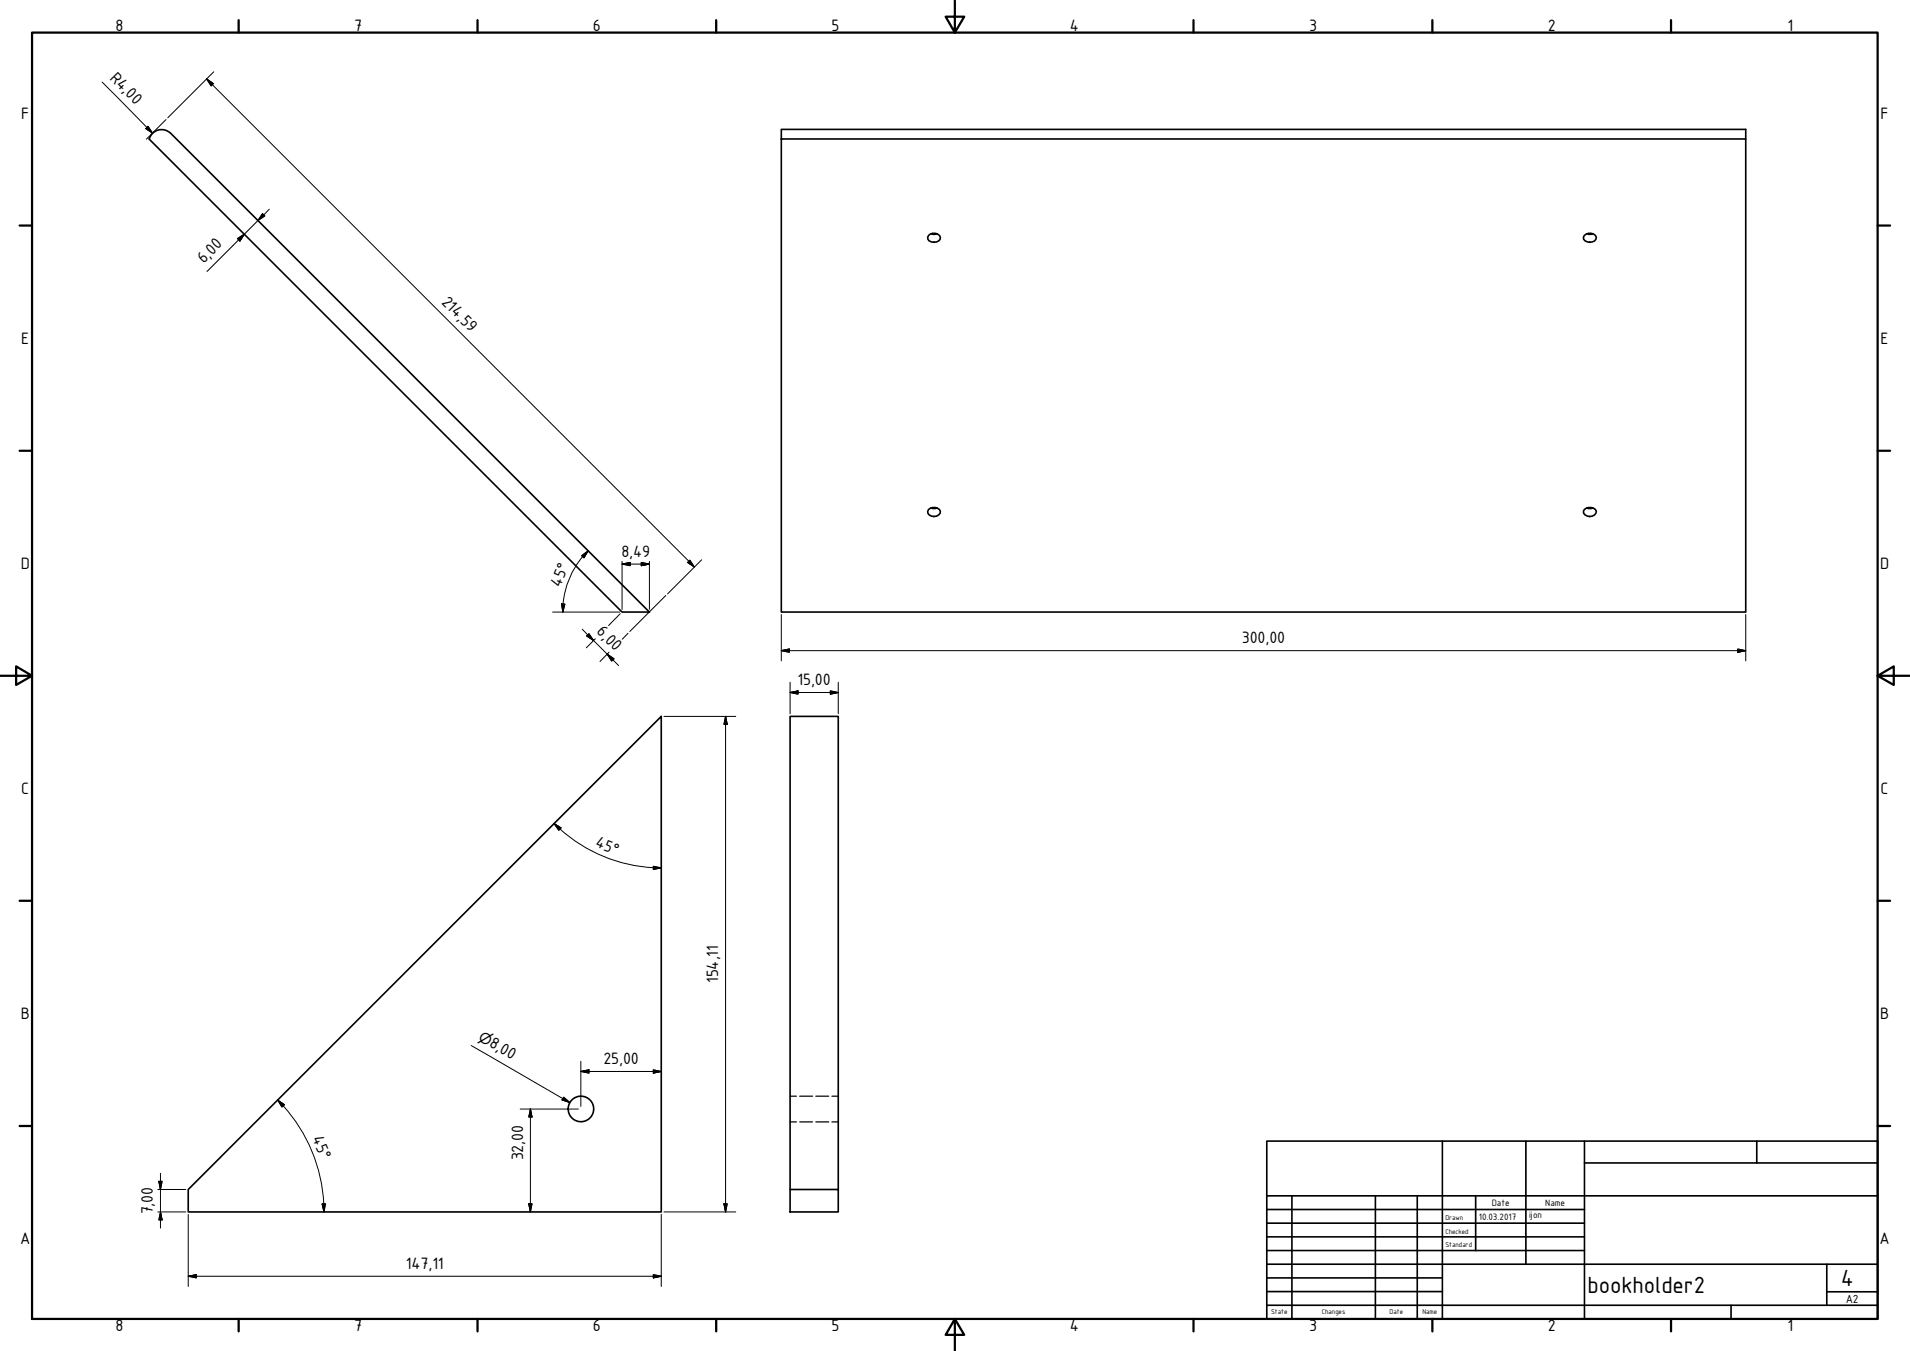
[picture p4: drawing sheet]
<svg xmlns="http://www.w3.org/2000/svg" width="594mm" height="420mm" viewBox="0 0 594 420" stroke-linecap="round" stroke-linejoin="round" font-family="sans-serif">
<!-- layer: Visible (ISO) -->
<g fill="none" stroke="#000" stroke-width=".51">
<path d="M53.1 41.5a4 4 0 0 0-6.7 1.7M53.1 41.4l148.9 149h-8.5l-147.1-147.2M243 43.2v147.2h300v-147.2h-300v-3h300v3M288.8 73.3a2.25 2.25 0 0 1 3.7 .5 1.86 1.86 0 0 1-2.8 1.4l-.7-.3-.4-.5-.1-.6zM289.6 72.7l.6 .2 1.3-.2M492.8 73.3a2.3 2.3 0 0 1 3.7 .5 2.16 2.16 0 0 1-1.8 1.6 2.16 2.16 0 0 1-2.1-1l-.1-.6zM493.5 72.7l.7 .2 1.3-.2M288.8 158.5a2.3 2.3 0 0 1 3.7 .5 2.01 2.01 0 0 1-2 1.6 2.01 2.01 0 0 1-2-1.6zM289.6 158l.6 .2 1.3-.2M492.8 158.5a2.35 2.35 0 0 1 3.7 .5 2.05 2.05 0 0 1-2 1.6 2.05 2.05 0 0 1-2-1.6zM493.5 158l.7 .2 1.3-.2M58.5 369.9l147.2-147.1v154.1h-147.2z"/>
<path d="M245.7 369.9h15v7h-15zM245.7 369.9v-147.1h15v147.1"/>
<circle cx="180.7" cy="344.9" r="4"/>
</g>
<!-- layer: Symbol (ISO) -->
<path d="M245.7 340.9h2M245.7 348.9h2M248.7 340.9h4M248.7 348.9h4M253.7 340.9h4M253.7 348.9h4M258.8 340.9h1.9M258.8 348.9h1.9" fill="none" stroke="#000" stroke-width=".38"/>
<!-- layer: Visible Narrow (ISO) -->
<g fill="none" stroke="#000" stroke-width=".7">
<path d="M10 10.1h574v400.1h-574zM74.2 6.3v3.8M148.5 6.3v3.8M222.8 6.3v3.8M297 .2v9.9l-2.9-4.9h5.8l-2.9 4.9M371.2 6.3v3.8M445.5 6.3v3.8M519.7 6.3v3.8M6.1 70.1h3.9M584 70.1h3.9M6.1 140.2h3.9M584 140.2h3.9"/>
<path d="M0 210.2h10l-5-3v5.8l5-2.8M584 210.2l5 2.8v-5.8l-5 3h10M6.1 280.1h3.9M584 280.1h3.9M6.1 350.2h3.9M584 350.2h3.9M74.2 410.2v3.9M148.5 410.2v3.9M222.8 410.2v3.9M297 410.2l2.9 4.9h-5.8l2.9-4.9v10M371.2 410.2v3.9M445.5 410.2v3.9"/>
<path d="M519.7 410.2v3.9"/>
</g>
<!-- layer: Title (ISO) -->
<g fill="none" stroke="#000" stroke-width=".51">
<path d="M394 354.9h190v55.3h-190zM448.6 354.9v55.3M474.6 354.9v38.3M492.8 354.9v55.3M546.4 354.9v6.8M394 376.2h98.8M394 371.9h190M401.8 371.9v38.3M427.8 371.9v38.3M440.8 371.9v38.3M459 371.9v17M492.8 361.7h91.2"/>
<path d="M394 380.4h98.8M394 384.7h98.8M394 388.9h98.8M394 393.2h190M394 397.4h54.6M568.2 393.2v12.7M394 405.9h190M394 401.7h54.6M538.4 405.9v4.3M568.2 401.7h15.8"/>
</g>
<!-- layer: Border (ISO) -->
<path d="M51.6 37.2l-6.1 6.1M207.1 185.2l-11.2 11.2" fill="none" stroke="#000" stroke-width=".31"/>
<!-- layer: Dimension (ISO) -->
<g fill="none" stroke="#000" stroke-width=".31">
<path d="M31.7 25.5l15.7 15.9M45.3 40l.7-.7 1.4 2.1zM64.3 24.6l2.1 1.4-.7 .7zM64.3 24.6l151.7 151.7M66.5 22.3l-14.3 14.3M73.9 74.2l2.1-1.4-1.4 2.2zM81.7 66.5l.7 .7-2.1 1.4zM83.8 65.1l-19.4 19.3M180.9 172.8l2-1.5-1.3 2.2zM181.2 173.1a27 27 0 0 0-6.1 14.7M182.9 171.3l-1.7 1.8M193.5 175.4l2.5-.5v1z"/>
<path d="M193.5 175.4h8.5M193.5 174.6v14.9M199.5 174.9l2.5 .5-2.5 .5zM202 174.6v14.9M214.6 174.2l1.4 2.1-2.1-1.4zM218.2 174.1l-10.6 10.6M171.9 190.4h20.8M174.7 187.8l1 .1-.6 2.5zM175.2 187.8l-.1 2.6M181.1 195.7l11.3 11.3M183.2 197.1l1.4 2.1-2.1-1.4zM185.2 198.7l-2.8 2.8"/>
<path d="M192.9 190.9l-3.6 3.6M195.3 197l-1.8 1.8M243 191.1v14.4M543 191.1v14.4M188.8 203.4l2.1 1.5-.7 .7zM189.4 202.9l-2.8 2.8M243 202.4l2.5-.6v1.1zM243 202.4h300M245.7 215.4l2.5-.5v1zM245.7 215.4h15M245.7 212.2v9.8M258.3 214.9l2.4 .5-2.4 .5z"/>
<path d="M260.7 212.2v9.8M540.5 201.8l2.5 .6-2.5 .5zM206.5 222.8h22.4M225.7 222.8l.5 2.5h-1zM225.7 222.8v154.1M172.3 256.1l2.2 1.4-.7 .7zM172.3 256.1a47.4 47.4 0 0 0 33.4 13.8M203.2 269.4l2.5 .5-2.5 .5zM146.6 325.2l30.6 17.7M180.7 333.2l2.5-.5v1zM180.7 333.2h25M180.7 330.1v14"/>
<path d="M203.2 332.7l2.5 .5-2.5 .5zM86.4 342.1l2.1 1.5-.8 .7zM86.4 342.1a49.1 49.1 0 0 1 14.4 34.8M161.8 344.9h18.1M165 344.9l.5 2.5h-1zM165 344.9v32M175.3 341.2l1.9 1.7-2.4-.8zM49.1 376.9h8.7M49.1 369.9h8.7M49.4 367.4h1l-.5 2.5zM49.9 376.9l.5 2.5h-1zM49.9 364.9v17"/>
<path d="M58.5 377.7v22.4M100.2 374.4h1l-.4 2.5zM164.5 374.4h1l-.5 2.5zM205.7 377.7v22.4M206.5 376.9h22.4M225.2 374.4h1l-.5 2.5zM58.5 396.9l2.6-.5v1zM58.5 396.9h147.2M203.2 396.4l2.5 .5-2.5 .5z"/>
</g>
<g fill="#000" stroke="#000" stroke-width=".31">
<path d="M45.3 40l2.1 1.4zM45.3 40l.7-.7 1.4 2.1zM64.3 24.6l2.1 1.4zM64.3 24.6l2.1 1.4-.7 .7zM76 72.8l-1.4 2.2zM73.9 74.2l2.1-1.4-1.4 2.2zM81.7 66.5l-1.4 2.1zM81.7 66.5l.7 .7-2.1 1.4zM182.9 171.3l-1.3 2.2zM180.9 172.8l2-1.5-1.3 2.2zM193.5 175.4l2.5-.5zM193.5 175.4l2.5-.5v1z"/>
<path d="M199.5 175.9l2.5-.5zM199.5 174.9l2.5 .5-2.5 .5zM213.9 174.9l2.1 1.4zM214.6 174.2l1.4 2.1-2.1-1.4zM174.7 187.8l.4 2.6zM174.7 187.8l1 .1-.6 2.5zM182.5 197.8l2.1 1.4zM183.2 197.1l1.4 2.1-2.1-1.4zM188.8 203.4l2.1 1.5zM188.8 203.4l2.1 1.5-.7 .7zM243 202.4l2.5-.6zM243 202.4l2.5-.6v1.1z"/>
<path d="M245.7 215.4l2.5-.5zM245.7 215.4l2.5-.5v1zM258.3 215.9l2.4-.5zM258.3 214.9l2.4 .5-2.4 .5zM540.5 202.9l2.5-.5zM540.5 201.8l2.5 .6-2.5 .5zM225.7 222.8l.5 2.5zM225.7 222.8l.5 2.5h-1zM172.3 256.1l2.2 1.4zM172.3 256.1l2.2 1.4-.7 .7zM203.2 270.4l2.5-.5zM203.2 269.4l2.5 .5-2.5 .5z"/>
<path d="M180.7 333.2l2.5-.5zM180.7 333.2l2.5-.5v1zM203.2 333.7l2.5-.5zM203.2 332.7l2.5 .5-2.5 .5zM86.4 342.1l2.1 1.5zM86.4 342.1l2.1 1.5-.8 .7zM165 344.9l.5 2.5zM165 344.9l.5 2.5h-1zM174.8 342.1l2.4 .8zM175.3 341.2l1.9 1.7-2.4-.8zM49.4 367.4l.5 2.5zM49.4 367.4h1l-.5 2.5z"/>
<path d="M49.9 376.9l.5 2.5zM49.9 376.9l.5 2.5h-1zM100.2 374.4l.6 2.5zM100.2 374.4h1l-.4 2.5zM164.5 374.4l.5 2.5zM164.5 374.4h1l-.5 2.5zM225.2 374.4l.5 2.5zM225.2 374.4h1l-.5 2.5zM58.5 396.9l2.6-.5zM58.5 396.9l2.6-.5v1zM203.2 397.4l2.5-.5zM203.2 396.4l2.5 .5-2.5 .5z"/>
</g>
<g font-size="7.9">
<text x="572.6" y="400">4</text>
<text x="493.8" y="402.1">bookholder2</text>
</g>
<g font-size="5.5">
<text x="35.9" y="9.8">8</text>
<text x="110.2" y="9.8">7</text>
<text x="184.4" y="9.8">6</text>
<text x="258.6" y="9.8">5</text>
<text x="332.7" y="9.8">4</text>
<text x="407.2" y="9.8">3</text>
<text x="481.4" y="9.8">2</text>
<text x="556" y="9.8">1</text>
<text x="34" y="24.4" transform="rotate(45 34 24.4)">R4,00</text>
<text x="6.6" y="36.9">F</text>
<text x="584.9" y="36.9">F</text>
<text x="63.4" y="82.2" transform="rotate(-45 63.4 82.2)">6,00</text>
<text x="137.1" y="94.2" transform="rotate(45 137.1 94.2)">214,59</text>
<text x="6.6" y="106.9">E</text>
<text x="584.9" y="106.9">E</text>
<text x="193.3" y="173.1">8,49</text>
<text x="6.5" y="176.9">D</text>
<text x="584.8" y="176.9">D</text>
<text x="174.2" y="182.8" transform="rotate(-68 174.2 182.8)">45°</text>
<text x="185.4" y="196.7" transform="rotate(45 185.4 196.7)">6,00</text>
<text x="386.3" y="200.1">300,00</text>
<text x="248.1" y="213.1">15,00</text>
<text x="6.6" y="246.9">C</text>
<text x="584.9" y="246.9">C</text>
<text x="184.9" y="263.2" transform="rotate(22 184.9 263.2)">45°</text>
<text x="223.4" y="305.7" transform="rotate(-90 223.4 305.7)">154,11</text>
<text x="6.5" y="316.9">B</text>
<text x="584.8" y="316.9">B</text>
<text x="151.9" y="325.4" transform="rotate(30 151.9 325.4)">8,00</text>
<text x="187.7" y="330.9">25,00</text>
<text x="97.1" y="354.1" transform="rotate(68 97.1 354.1)">45°</text>
<text x="162.7" y="360.9" transform="rotate(-90 162.7 360.9)">32,00</text>
<text x="47.6" y="377.7" transform="rotate(-90 47.6 377.7)">7,00</text>
<text x="6.3" y="386.9">A</text>
<text x="584.6" y="386.9">A</text>
<text x="126.2" y="394.6">147,11</text>
<text x="35.9" y="414.1">8</text>
<text x="110.2" y="414.1">7</text>
<text x="184.4" y="414.1">6</text>
<text x="258.6" y="414.1">5</text>
<text x="332.7" y="414.1">4</text>
<text x="407.2" y="414.1">3</text>
<text x="481.4" y="414.1">2</text>
<text x="556" y="414.1">1</text>
</g>
<text font-size="4.6" x="148.5" y="323.4" transform="rotate(30 148.5 323.4)">⌀</text>
<text font-size="3.9" x="574.1" y="405.1">A2</text>
<g font-size="3.1">
<text x="464" y="375.1">Date</text>
<text x="480.6" y="375.1">Name</text>
<text x="460" y="379.4">10.03.2017</text>
<text x="475.6" y="378.8">ijon</text>
</g>
<g font-size="2.3">
<text x="449.6" y="379.4">Drawn</text>
<text x="449.6" y="383.6">Checked</text>
<text x="449.6" y="387.9">Standard</text>
<text x="395.4" y="408.8">State</text>
<text x="411.1" y="408.5">Changes</text>
<text x="432.2" y="408.8">Date</text>
<text x="442.4" y="408.8">Name</text>
</g>
</svg>
